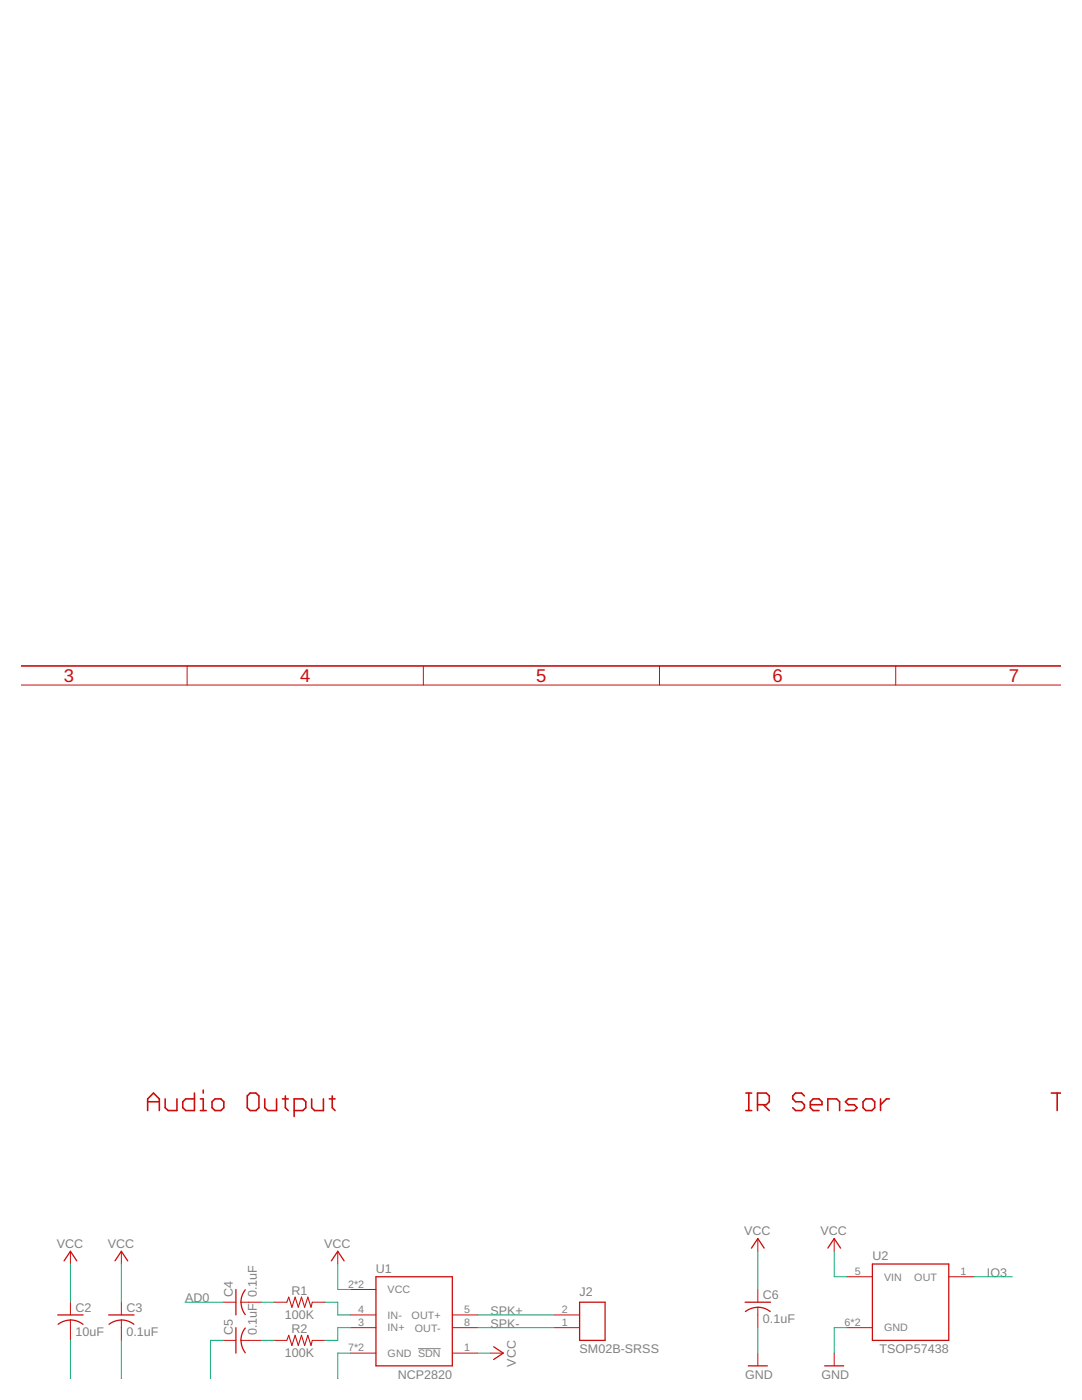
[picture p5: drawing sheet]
<svg xmlns="http://www.w3.org/2000/svg" width="216mm" height="279mm" viewBox="0 0 216 279" stroke-linecap="round" stroke-linejoin="round" font-family="sans-serif">
<path d="M83.4 269.2h4.5" fill="none" stroke="#808080" stroke-width=".2"/>
<g fill="none" stroke="#c90d0c" stroke-width=".32">
<path d="M4.1 132.9h207.7M29.5 219.9h2.3M33 219.3v1.8l.5 .5h1.8v-2.3M38.8 218.1v3.5h-1.7l-.6-.5v-1.2l.6-.6h1.7M40 219.3h.6v2.3M40.6 217.6v.5M42.3 219.9l.6-.6h1.2l.6 .6v1.2l-.6 .5h-1.2l-.6-.5zM49.9 218.1h1.2l.6 .6v2.4l-.6 .5h-1.2l-.6-.5v-2.4zM52.8 219.3v1.8l.6 .5h1.8v-2.3M56.3 219.3h1.2M56.9 218.7v2.4l.6 .5M62.2 219.3v1.8l.6 .5h1.7v-2.3"/>
<path d="M65.7 219.3h1.2M66.3 218.7v2.4l.6 .5M148.8 218.1h1.2M149.4 218.1v3.5M160.5 218.7l-.6-.6h-1.2l-.5 .6v.6l.5 .6h1.2l.6 .6v.6l-.6 .5h-1.2l-.5-.5M171 219.3h-1.7l-.6 .6 .6 .6h1.2l.5 .6-.5 .5h-1.8M172.8 219.3h1.2l.5 .6v1.2l-.5 .5h-1.2l-.6-.5v-1.2zM175.7 219.3v2.3M177.5 219.3h-.6l-1.2 1.2M209.8 218.1h2M210.9 218.1v3.5M29.5 221.6v-2.3l1.1-1.2 1.2 1.2v2.3"/>
<path d="M40 221.6h1.1M58.7 221.6h1.7l.6-.5v-1.2l-.6-.6h-1.7v3.5M148.8 221.6h1.2M151.2 220.5h1.7l.6-.6v-1.2l-.6-.6h-1.7v3.5M152.3 220.5l1.2 1.1M161.7 220.5h2.3v-.6l-.6-.6h-1.1l-.6 .6v1.2l.6 .5h1.1M165.2 221.6v-2.3h1.7l.6 .6v1.7"/>
</g>
<g fill="none" stroke="#c90d0c" stroke-width=".2">
<path d="M4.1 136.7h207.7M37.3 132.9v3.8M84.5 132.9v3.8M131.6 132.9v3.8M178.7 132.9v3.8M14.1 249.7v2.6M14.1 259.9v2.5M24.2 249.7v2.6M24.2 259.9v2.5M44.5 259.9h2.6M48.1 259.9h4.1M54.7 259.9h2.5"/>
<path d="M62.3 259.9h2.6M67.4 249.7v2.6M69.9 257.3h5.1M151.2 247.2v2.5M151.2 257.3v2.6M166.5 247.2v2.5M169 254.8h5.1M189.3 254.8h5.1M14.1 263.4v4.1M14.1 275.1v.2M24.2 263.4v4.1M24.2 275.1v.2"/>
<path d="M42 275.1v.2M44.5 267.5h2.6M48.1 267.5h4.1M54.7 267.5h2.5M62.3 267.5h2.6M67.4 275.1v.2M69.9 262.4h5.1M69.9 265h5.1M69.9 270h5.1M90.3 262.4h5M90.3 265h5M90.3 270h5"/>
<path d="M97.9 270h2.5M110.6 262.4h5.1M110.6 265h5.1M151.2 260.9v4.1M151.2 270v2.6M166.5 270v2.6M169 265h5.1"/>
</g>
<g fill="none" stroke="#c90d0c" stroke-width=".25">
<path d="M12.8 251.6l1.3-1.9 1.2 1.9M22.9 251.6l1.3-1.9 1.3 1.9M47.1 257.3v5.1M48.9 257.4a4 4 0 0 0 0 5M66.1 251.6l1.3-1.9 1.3 1.9M75 254.8h15.3v17.8h-15.3zM115.7 259.9h5v7.6h-5zM148.7 259.9h5.1M149.9 249.1l1.3-1.9 1.3 1.9M165.2 249.1l1.3-1.9 1.2 1.9M174.1 252.3h15.2v15.2h-15.2zM11.5 262.4h5.1"/>
<path d="M11.6 264.3a4 4 0 0 1 5 0M21.7 262.4h5.1M21.8 264.3a4 4 0 0 1 4.9 0M47.1 265v5M48.9 265a4 4 0 0 0 0 5M98.5 268.8l1.9 1.2-1.9 1.3M148.7 261.7a4 4 0 0 1 5 0M149.3 272.6h3.8M164.5 272.6h3.9"/>
</g>
<path d="M57.2 259.9l.4-1 .7 2 .6-2 .6 2 .7-2 .6 2 .6-2 .7 2 .2-1M57.2 267.5l.4-1 .7 2 .6-2 .6 2 .7-2 .6 2 .6-2 .7 2 .2-1" fill="none" stroke="#c90d0c" stroke-width=".21"/>
<g fill="none" stroke="#0dab76" stroke-width=".2">
<path d="M14.1 252.3v7.6M24.2 252.3v7.6M36.9 259.9h7.6M52.2 259.9h2.5M64.9 259.9h2.5v2.5h2.5M67.4 252.3v5h2.5M151.2 249.7v7.6M166.5 249.7v5.1h2.5M194.4 254.8h7.6M14.1 267.5v7.6M24.2 267.5v7.6M44.5 267.5h-2.5v7.6"/>
<path d="M52.2 267.5h2.5M69.9 265h-2.5v2.5h-2.5M69.9 270h-2.5v5.1M95.3 265h15.3M95.3 270h2.6M95.3 262.4h15.3M151.2 265v5M169 265h-2.5v5"/>
</g>
<g font-size="3.7" fill="#c90d0c">
<text x="12.8" y="136.1">3</text>
<text x="59.9" y="136.1">4</text>
<text x="107" y="136.1">5</text>
<text x="154.1" y="136.1">6</text>
<text x="201.3" y="136.1">7</text>
</g>
<g font-size="2.5" fill="#808080">
<text x="11.3" y="249">VCC</text>
<text x="21.5" y="249">VCC</text>
<text x="64.7" y="249">VCC</text>
<text x="148.5" y="246.4">VCC</text>
<text x="163.7" y="246.4">VCC</text>
<text x="174.1" y="251.5">U2</text>
<text x="75" y="254">U1</text>
<text x="196.9" y="254.8">IO3</text>
<text x="15.1" y="261.8">C2</text>
<text x="25.2" y="261.8">C3</text>
<text x="36.9" y="259.9">AD0</text>
<text x="46.4" y="258.9" transform="rotate(-90 46.4 258.9)">C4</text>
<text x="51.3" y="258.9" transform="rotate(-90 51.3 258.9)">0.1uF</text>
<text x="56.9" y="263.2">100K</text>
<text x="58.2" y="258.4">R1</text>
<text x="97.9" y="262.4">SPK+</text>
<text x="115.7" y="258.6">J2</text>
<text x="152.2" y="259.3">C6</text>
<text x="15.1" y="266.6">10uF</text>
<text x="25.2" y="266.6">0.1uF</text>
<text x="46.4" y="266.5" transform="rotate(-90 46.4 266.5)">C5</text>
<text x="51.3" y="266.5" transform="rotate(-90 51.3 266.5)">0.1uF</text>
<text x="58.2" y="266">R2</text>
<text x="97.9" y="265">SPK-</text>
<text x="152.2" y="264.1">0.1uF</text>
<text x="56.9" y="270.8">100K</text>
<text x="79.4" y="275.1">NCP2820</text>
<text x="103" y="272.8" transform="rotate(-90 103 272.8)">VCC</text>
<text x="115.7" y="270">SM02B-SRSS</text>
<text x="148.7" y="275.1">GND</text>
<text x="163.9" y="275.1">GND</text>
<text x="175.5" y="270">TSOP57438</text>
</g>
<g font-size="2.1" fill="#808080">
<text x="69.5" y="257">2*2</text>
<text x="170.5" y="254.5">5</text>
<text x="176.4" y="255.6">VIN</text>
<text x="182.4" y="255.6">OUT</text>
<text x="191.6" y="254.5">1</text>
<text x="71.5" y="262.1">4</text>
<text x="77.4" y="258.1">VCC</text>
<text x="77.4" y="263.2">IN-</text>
<text x="82.1" y="263.2">OUT+</text>
<text x="92.6" y="262.1">5</text>
<text x="112.1" y="262.1">2</text>
<text x="69.5" y="269.7">7*2</text>
<text x="71.5" y="264.6">3</text>
<text x="77.4" y="265.7">IN+</text>
<text x="82.8" y="265.7">OUT-</text>
<text x="92.6" y="264.6">8</text>
<text x="92.6" y="269.7">1</text>
<text x="112.1" y="264.6">1</text>
<text x="168.5" y="264.6">6*2</text>
<text x="176.4" y="265.7">GND</text>
<text x="77.4" y="270.8">GND SDN</text>
</g>
</svg>
